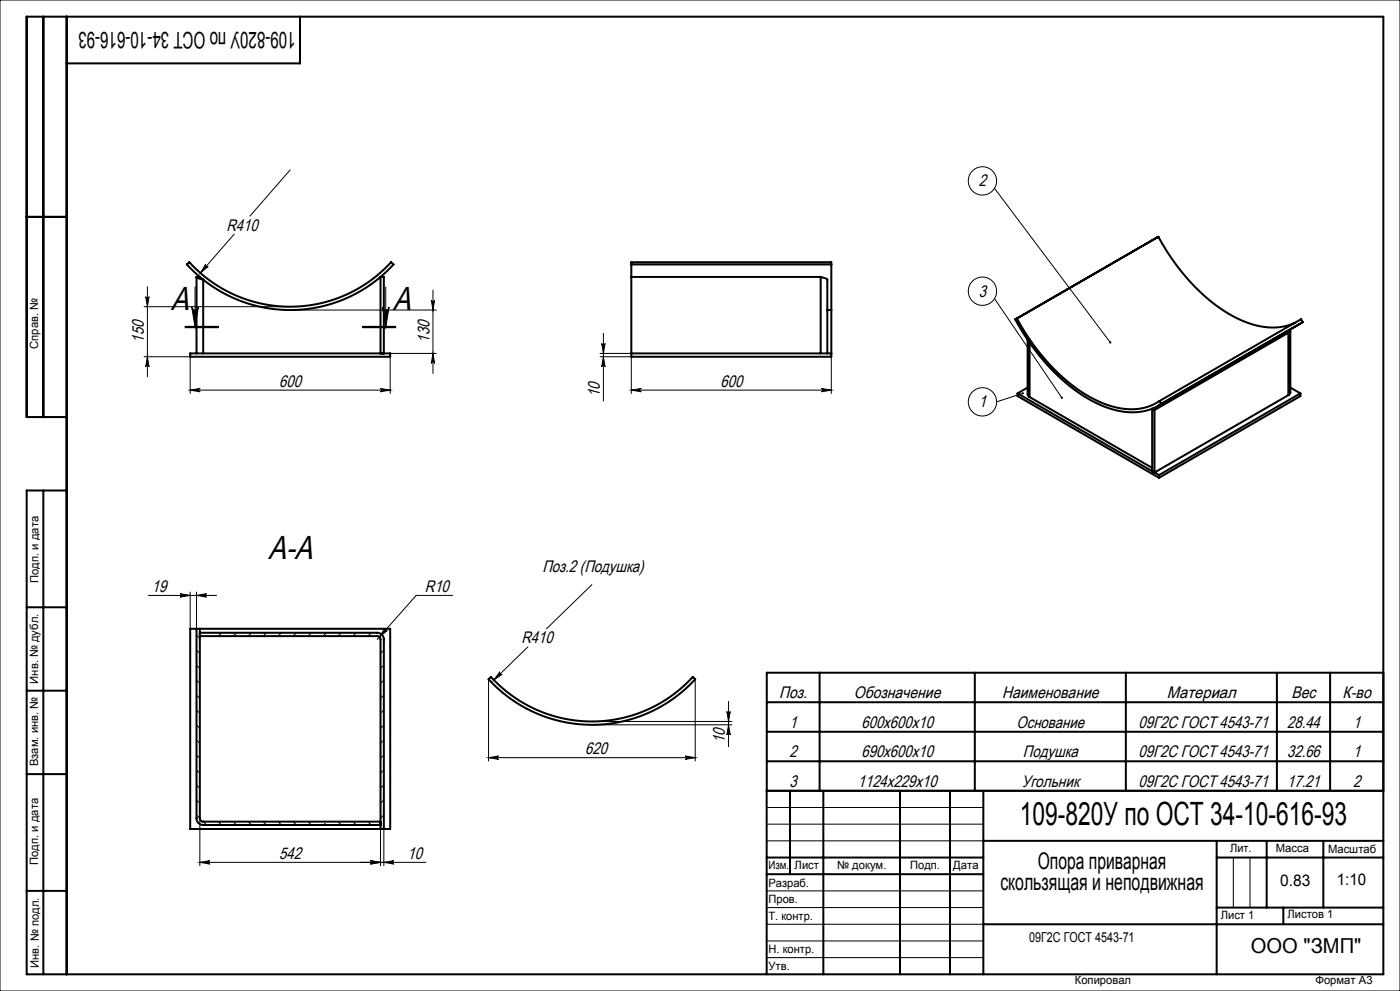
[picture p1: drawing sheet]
<svg xmlns="http://www.w3.org/2000/svg" width="420mm" height="297mm" viewBox="0 0 420 297" stroke-linecap="round" stroke-linejoin="round" font-family="sans-serif">
<g fill="none" stroke="#000" stroke-width=".3">
<path d="M0 0h420v297h-420zM87.1 50.9l-12.1 13.9M298.3 56.4l34.8 46.2M61.7 79.2a.5 .5 0 0 0 .1 .7 .5 .5 0 0 0 .7 0l-2.4 1.9zM70.3 70.2l-10.2 11.6M43.2 91.9h43.9M43.7 88.9a.5 .5 0 0 0 .5 .5 .5 .5 0 0 0 .5-.5l-.5 3zM44.2 85.9v27M55.5 98.2h10zM55.5 98h10M55.5 97.8h10M57.5 92a1 1 0 0 0 1 1 1 1 0 0 0 1-1l-1 6z"/>
<path d="M58.5 86v12M87.1 92.9h43.8M108.7 98h10M108.7 97.8h10M108.7 98.2h10M114.7 92a1 1 0 0 0 1 1 1 1 0 0 0 1-1l-1 6zM115.7 86v12M129.4 89.9a.5 .5 0 0 0 .5 .5 .5 .5 0 0 0 .5-.5l-.5 3zM129.9 86.9v25M181 99.9v20.3M298.3 89.5l20.3 29.7M43.2 106.9h13.9v11"/>
<path d="M44.2 106.9l.5 3a.5 .5 0 0 0-.5-.5 .5 .5 0 0 0-.5 .5zM57.1 116.9l3-.5a.5 .5 0 0 0-.5 .5 .5 .5 0 0 0 .5 .5zM57.1 116.9h60M114.1 116.4l3 .5-3 .5a.5 .5 0 0 0 .4-.5 .5 .5 0 0 0-.4-.5zM117.1 106.9v11M117.1 105.9h13.8M129.9 105.9l.5 3a.5 .5 0 0 0-.5-.5 .5 .5 0 0 0-.5 .5zM180 106.9h9.4v11M180 105.9h9.4M180.5 102.9a.5 .5 0 0 0 .5 .5 .5 .5 0 0 0 .5-.5l-.5 3zM181 106.9l.5 3a.5 .5 0 0 0-.5-.5 .5 .5 0 0 0-.5 .5zM189.4 116.9h60"/>
<path d="M189.4 116.9l3-.5a.5 .5 0 0 0-.5 .5 .5 .5 0 0 0 .5 .5zM246.4 116.4l3 .5-3 .5a.5 .5 0 0 0 .5-.5 .5 .5 0 0 0-.5-.5zM249.4 106.9v11M306.8 117.9l-7.8 2.5M44.5 178.4h20.5M54.1 177.9l3 .5-3 .5a.5 .5 0 0 0 .4-.5 .5 .5 0 0 0-.4-.5zM57.1 177.4v11M59 178.4l3-.5a.5 .5 0 0 0-.5 .5 .5 .5 0 0 0 .5 .5zM59 177.4v11M135.8 178.4h-10.9l-11.7 13.2M177.6 175.2l-13.7 13.3M59 199.3l1 1"/>
<path d="M59 194.8l1 1M59 190.3l1 1M66.5 189.6l-1 1M71 189.6l-1 1M75.4 189.6l-1 1M79.9 189.6l-1 1M84.4 189.6l-1 1M88.9 189.6l-1 1M93.4 189.6l-1 1M97.9 189.6l-1 1M102.4 189.6l-1 1M106.9 189.6l-1 1"/>
<path d="M111.4 189.6l-1 1M115.2 194.8l-1 1M115.2 199.3l-1 1M115.4 188.3a.5 .5 0 0 0 .1 .7 .5 .5 0 0 0 .7 0l-2.4 1.9zM158.4 193.9l-10.2 9.9M59 217.3l1 1M59 212.8l1 1M59 208.3l1 1M59 203.8l1 1M115.2 203.8l-1 1M115.2 208.3l-1 1M115.2 212.8l-1 1"/>
<path d="M115.2 217.3l-1 1M146.6 203.6v24.5M150 201.3a.5 .5 0 0 0 0 .7 .5 .5 0 0 0 .7 .1l-2.5 1.7zM177.6 216.2h42M177.6 217.2h42M208.6 203.6v24.5M218.1 213.2a.5 .5 0 0 0 .5 .5 .5 .5 0 0 0 .5-.5l-.5 3zM218.6 210.2v13.6M218.6 217.2l.5 3a.5 .5 0 0 0-.5-.5 .5 .5 0 0 0-.5 .5zM59 239.7l1 1M59 235.2l1 1M59 230.8l1 1"/>
<path d="M59 226.3l1 1M59 221.8l1 1M115.2 221.8l-1 1M115.2 226.3l-1 1M115.2 230.8l-1 1M115.2 235.2l-1 1M115.2 239.7l-1 1M146.6 227.1l3-.5a.5 .5 0 0 0-.5 .5 .5 .5 0 0 0 .5 .5zM146.6 227.1h62M205.6 226.6l3 .5-3 .5a.5 .5 0 0 0 .4-.5 .5 .5 0 0 0-.4-.5zM59 244.2l1 1v14.2M60 258.4l3-.5a.5 .5 0 0 0-.5 .5 .5 .5 0 0 0 .5 .5z"/>
<path d="M61 246.2l1 1M65.5 246.2l1 1M70 246.2l1 1M74.4 246.2l1 1M78.9 246.2l1 1M83.4 246.2l1 1M87.9 246.2l1 1M92.4 246.2l1 1M97.4 246.7l.5 .5M101.4 246.2l1 1M105.9 246.2l1 1M110.4 246.2l1 1"/>
<path d="M111.2 257.9l3 .5-3 .5a.5 .5 0 0 0 .4-.5 .5 .5 0 0 0-.4-.5zM114.2 248.4v11M115.2 244.2l-1 1M115.2 248.4v11M115.2 258.4l3-.5a.5 .5 0 0 0-.5 .5 .5 .5 0 0 0 .5 .5zM127.7 258.4h-67.7M230 242h65M230 247h65M230 252h65M370 257v15M375 257v15M230 267h65"/>
<path d="M230 272h65M230 277h65M230 282h65M230 287h65"/>
<circle cx="294.7" cy="54.2" r="4.2"/>
<circle cx="294.7" cy="87.3" r="4.2"/>
<circle cx="294.7" cy="120.4" r="4.2"/>
</g>
<g fill="none" stroke="#000" stroke-width=".6">
<path d="M13 5v120M20 5v287M90 5v14h-70M8 65h12M56.1 79.3l.7-.7a41 41 0 0 0 60.5 0l.8 .7a42 42 0 0 1-62 0zM189.4 79.3v3.7M189.4 79.3v-.7h60v.7M189.4 79.3h60M249.4 79.3v13.6M347.5 71a58.6 58.6 0 0 0 23.1 24.1 20.3 20.3 0 0 0 17.9 1.6M347.5 71l-42.9 24.7M347.5 71l-42.4 24.5"/>
<path d="M59 83l.4 .4 1.6 .4M59 83h1l1 .8M59 83v22.9M61 83.8v22.1M189.4 83h56.8M189.4 83v23.9h60v-14M246.2 83l1.5 .5 .5 .3v22.1M246.2 83v22.9M248.2 92.9h1.2M304.6 95.7a59.9 59.9 0 0 0 24 25 20.6 20.6 0 0 0 18 1.4l1.8-1.1M305.1 95.5a58.6 58.6 0 0 0 23.1 24.1 20.3 20.3 0 0 0 17.9 1.6l1.8-1M305.1 95.5l-.5 .2"/>
<path d="M386 99.4l.5 .3M386.5 99.7l-40.1 23.2M386.5 99.7v18.7M386.8 98.9l.3 .5-.6 .3M387.1 99.2v18.4l-.6 .8M390.8 96.5l-43.3 25.1M390.8 96.5l-42.4 24.5M390.8 96.5l-.5-.8-42.4 24.5M57.1 105.9h60v1h-60zM114.2 105.9v-22.9h1v22.9M189.4 105.9h60M305.3 117.9l42.4 24.5"/>
<path d="M305.3 117.9v.8l42.4 24.5M308.3 101.8v16.4l.6 .8M308.3 116.1l-3 1.8M308.9 119l36.7 21.2M308.9 102.7v16.3M386.5 118.4l-40.1 23.2v-18.7M387.1 116.1l3 1.8M390.1 117.9l-42.4 24.5M390.1 117.9v.8l-42.4 24.5M20 125h-12v-120h407v287h-407v-145h12M346.4 122.9l-.8-.4v18.7M347.9 120.2l.5 .8"/>
<path d="M13 147v145M347.7 142.4v.8M8 182h12M57.1 188.4h60v60h-60zM59 188.4v56.8a2 2 0 0 0 2 2h53.2M60 188.4v56.8a1 1 0 0 0 1 1h53.2M60 189.6h53.2a2 2 0 0 1 2 2v56.8M60 190.6h53.2a1 1 0 0 1 1 1v56.8M8 207h12M146.6 203.6l.7-.7a41 41 0 0 0 60.5 0l.8 .7a42 42 0 0 1-62 0zM230 219.3h185M230 210.5h185"/>
<path d="M245.9 201.6v35.4M292.4 201.6v35.4M337.8 201.6v35.4M383.1 201.6v35.4M399 201.6v35.4M415 201.6h-185v90.4M8 232h12M230 237h185M230 228.2h185M237 237v25M247 237v55M270 237v55"/>
<path d="M285 237v55M295 237v55M230 257h65M295 252h120M365 252v40M365 257h50M380 252v20M397 252v20M8 267h12M230 262h65M295 277h120M365 272h50"/>
<path d="M385 272v5"/>
</g>
<g fill="#000">
<path d="M61.7 79.2l-1.6 2.6 2.4-1.9a.5 .5 0 0 1-.7 0 .5 .5 0 0 1-.1-.7zM57.1 116.9l3-.5a.5 .5 0 0 0-.5 .5 .5 .5 0 0 0 .5 .5zM114.1 116.4l3 .5-3 .5a.5 .5 0 0 0 .4-.5 .5 .5 0 0 0-.4-.5zM189.4 116.9l3-.5a.5 .5 0 0 0-.5 .5 .5 .5 0 0 0 .5 .5zM246.4 116.4l3 .5-3 .5a.5 .5 0 0 0 .5-.5 .5 .5 0 0 0-.5-.5zM115.4 188.3l-1.6 2.6 2.4-1.9a.5 .5 0 0 1-.7 0 .5 .5 0 0 1-.1-.7zM150 201.3l-1.8 2.5 2.5-1.7a.5 .5 0 0 1-.7-.1 .5 .5 0 0 1 0-.7z"/>
<path d="M44.2 106.9l.5 3a.5 .5 0 0 0-.5-.5 .5 .5 0 0 0-.5 .5zM43.7 88.9a.5 .5 0 0 0 .5 .5 .5 .5 0 0 0 .5-.5l-.5 3zM129.9 105.9l.5 3a.5 .5 0 0 0-.5-.5 .5 .5 0 0 0-.5 .5zM129.4 89.9a.5 .5 0 0 0 .5 .5 .5 .5 0 0 0 .5-.5l-.5 3z"/>
<path d="M180.5 102.9a.5 .5 0 0 0 .5 .5 .5 .5 0 0 0 .5-.5l-.5 3zM181 106.9l.5 3a.5 .5 0 0 0-.5-.5 .5 .5 0 0 0-.5 .5zM218.1 213.2a.5 .5 0 0 0 .5 .5 .5 .5 0 0 0 .5-.5l-.5 3zM218.6 217.2l.5 3a.5 .5 0 0 0-.5-.5 .5 .5 0 0 0-.5 .5z"/>
<path d="M332.8 102.4l.1 .5h.4l-.2-.3 .2 .2v-.4zM306.6 117.6a.33 .33 0 0 0 .2 .6 .33 .33 0 0 0 .4-.4l-.4 .1 .3-.2zM318.3 119l.1 .5h.3l-.1-.3 .2 .2v-.4zM114.7 92a1 1 0 0 0 1 1 1 1 0 0 0 1-1l-1 6zM57.5 92a1 1 0 0 0 1 1 1 1 0 0 0 1-1l-1 6z"/>
<path d="M59 178.4l3-.5a.5 .5 0 0 0-.5 .5 .5 .5 0 0 0 .5 .5zM54.1 177.9l3 .5-3 .5a.5 .5 0 0 0 .4-.5 .5 .5 0 0 0-.4-.5z"/>
<path d="M146.6 227.1l3-.5a.5 .5 0 0 0-.5 .5 .5 .5 0 0 0 .5 .5zM205.6 226.6l3 .5-3 .5a.5 .5 0 0 0 .4-.5 .5 .5 0 0 0-.4-.5z"/>
<path d="M60 258.4l3-.5a.5 .5 0 0 0-.5 .5 .5 .5 0 0 0 .5 .5zM111.2 257.9l3 .5-3 .5a.5 .5 0 0 0 .4-.5 .5 .5 0 0 0-.4-.5z"/>
<path d="M111.2 257.9l3 .5-3 .5a.5 .5 0 0 0 .4-.5 .5 .5 0 0 0-.4-.5zM115.2 258.4l3-.5a.5 .5 0 0 0-.5 .5 .5 .5 0 0 0 .5 .5z"/>
</g>
<g font-size="10">
<text x="51.3" y="92.8">A</text>
<text x="117.8" y="92.8">A</text>
<text x="80.5" y="167.6">A-A</text>
</g>
<text font-size="9.6" x="306" y="247.3">109-820У по ОСТ 34-10-616-93</text>
<g font-size="6.9">
<text x="88.7" y="9.6" transform="rotate(-180 88.7 9.6)">109-820У по ОСТ 34-10-616-93</text>
<text x="311.3" y="260.4">Опора приварная</text>
<text x="300.1" y="266.8">скользящая и неподвижная</text>
</g>
<text font-size="6.2" x="375.2" y="285.5">ООО &quot;ЗМП&quot;</text>
<g font-size="5">
<text x="293.6" y="55.8">2</text>
<text x="67.9" y="69.1">R410</text>
<text x="293.6" y="88.9">3</text>
<text x="43.1" y="102.7" transform="rotate(-90 43.1 102.7)">150</text>
<text x="128.8" y="102.7" transform="rotate(-90 128.8 102.7)">130</text>
<text x="83.8" y="115.8">600</text>
<text x="179.9" y="119.1" transform="rotate(-90 179.9 119.1)">10</text>
<text x="216.2" y="115.8">600</text>
<text x="293.6" y="122">1</text>
<text x="162.7" y="171.5">Поз.2 (Подушка)</text>
<text x="45.6" y="177.4">19</text>
<text x="127.5" y="177.4">R10</text>
<text x="156.4" y="192.8">R410</text>
<text x="233.8" y="209.2">Поз.</text>
<text x="256.2" y="209.2">Обозначение</text>
<text x="300.7" y="209.2">Наименование</text>
<text x="350.1" y="209.2">Материал</text>
<text x="387.4" y="209.2">Вес</text>
<text x="402.8" y="209.2">К-во</text>
<text x="236.9" y="218.1">1</text>
<text x="258.4" y="218.1">600х600х10</text>
<text x="305" y="218.1">Основание</text>
<text x="341.5" y="218.1">09Г2С ГОСТ 4543-71</text>
<text x="386.1" y="218.1">28.44</text>
<text x="405.9" y="218.1">1</text>
<text x="175.5" y="226">620</text>
<text x="217.5" y="222.7" transform="rotate(-90 217.5 222.7)">10</text>
<text x="236.9" y="227">2</text>
<text x="258.4" y="227">690x600x10</text>
<text x="306.8" y="227">Подушка</text>
<text x="341.5" y="227">09Г2С ГОСТ 4543-71</text>
<text x="386.1" y="227">32.66</text>
<text x="405.9" y="227">1</text>
<text x="236.9" y="235.8">3</text>
<text x="257.3" y="235.8">1124x229x10</text>
<text x="306.5" y="235.8">Угольник</text>
<text x="341.5" y="235.8">09Г2С ГОСТ 4543-71</text>
<text x="386.1" y="235.8">17.21</text>
<text x="405.9" y="235.8">2</text>
<text x="83.8" y="257.4">542</text>
<text x="122.3" y="257.4">10</text>
</g>
<g font-size="4.8">
<text x="384" y="265.6">0.83</text>
<text x="401" y="265.3">1:10</text>
</g>
<text font-size="4.1" x="308.8" y="282.2">09Г2С ГОСТ 4543-71</text>
<g font-size="3.4">
<text x="11.5" y="104.5" transform="rotate(-90 11.5 104.5)">Справ. №</text>
<text x="11.6" y="174.7" transform="rotate(-90 11.6 174.7)">Подп. и дата</text>
<text x="11.4" y="204.9" transform="rotate(-90 11.4 204.9)">Инв. № дубл.</text>
<text x="11.4" y="229.6" transform="rotate(-90 11.4 229.6)">Взам. инв. №</text>
<text x="369" y="255.5">Лит.</text>
<text x="382.8" y="255.5">Масса</text>
<text x="398.4" y="255.6">Масштаб</text>
<text x="11.4" y="259.2" transform="rotate(-90 11.4 259.2)">Подп. и дата</text>
<text x="230.5" y="260.5">Изм.</text>
<text x="238.4" y="260.4">Лист</text>
<text x="251.1" y="260.4">№ докум.</text>
<text x="273" y="260.4">Подп.</text>
<text x="286" y="260.4">Дата</text>
<text x="230.5" y="265.7">Разраб.</text>
<text x="230.5" y="275.7">Т. контр.</text>
<text x="230.6" y="270.7">Пров.</text>
<text x="366.2" y="275.3">Лист 1</text>
<text x="386.3" y="275.2">Листов 1</text>
<text x="230.6" y="285.7">Н. контр.</text>
<text x="11.6" y="290" transform="rotate(-90 11.6 290)">Инв. № подл.</text>
<text x="230.6" y="290.7">Утв.</text>
<text x="322.5" y="295">Копировал</text>
<text x="394.6" y="295">Формат А3</text>
</g>
</svg>
